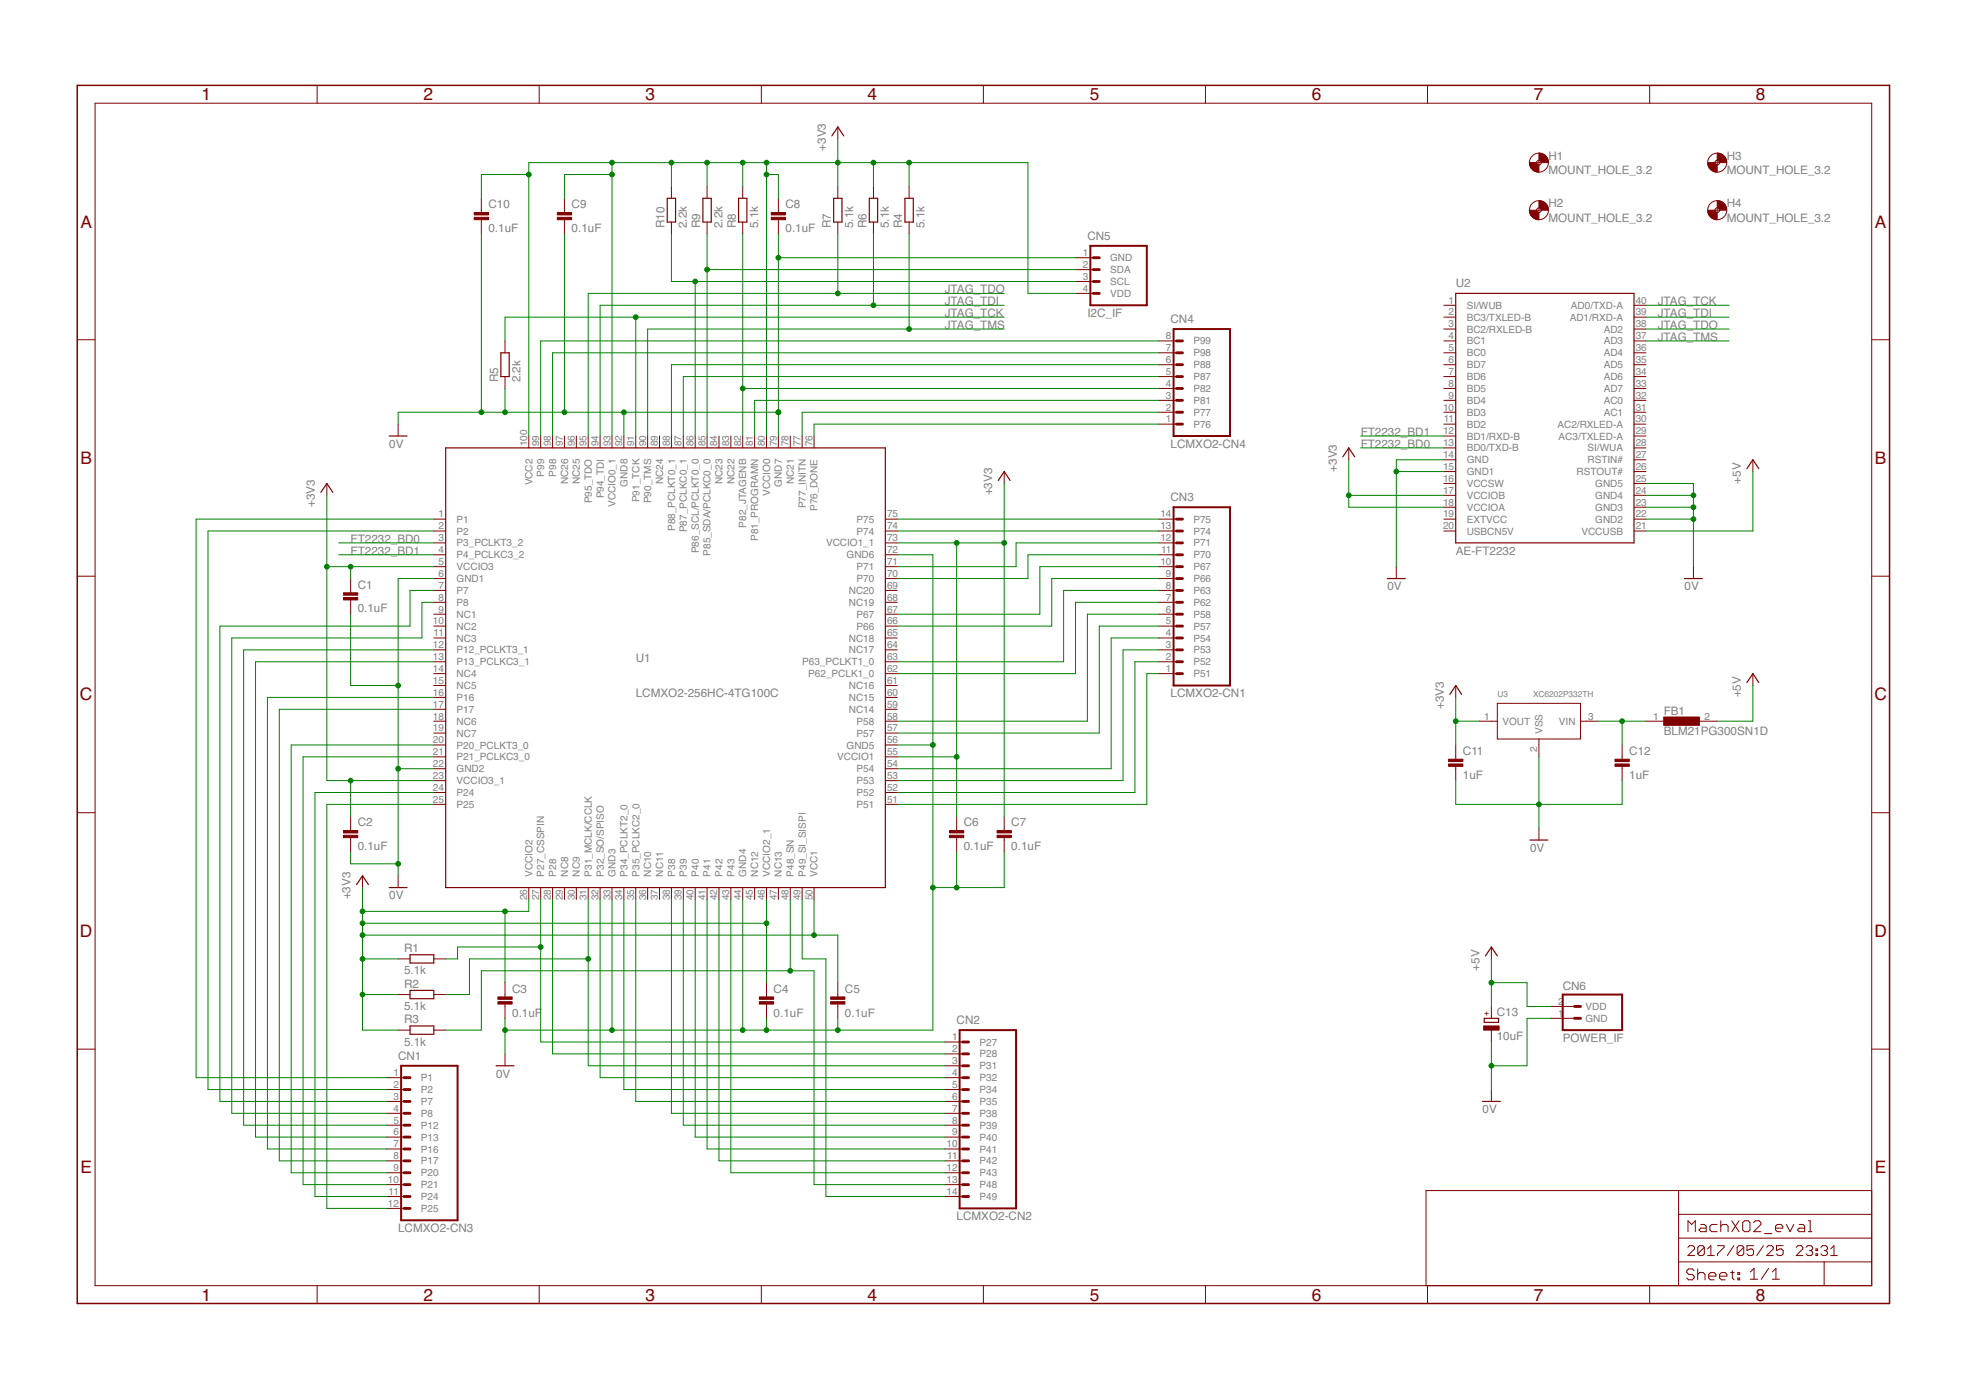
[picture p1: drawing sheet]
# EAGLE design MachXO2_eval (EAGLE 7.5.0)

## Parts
C1  0.1uF  CAP_100MIL  [CAP_100MIL]
C2  0.1uF  CAP_100MIL  [CAP_100MIL]
C3  0.1uF  CAP_100MIL  [CAP_100MIL]
C4  0.1uF  CAP_100MIL  [CAP_100MIL]
C5  0.1uF  CAP_100MIL  [CAP_100MIL]
C6  0.1uF  CAP_100MIL  [CAP_100MIL]
C7  0.1uF  CAP_100MIL  [CAP_100MIL]
C8  0.1uF  CAP_100MIL  [CAP_100MIL]
C9  0.1uF  CAP_100MIL  [CAP_100MIL]
C10  0.1uF  CAP_100MIL  [CAP_100MIL]
C11  1uF  CAP_200MIL  [CAP_200MIL]
C12  1uF  CAP_200MIL  [CAP_200MIL]
C13  10uF  ELECAP_200MIL  [ELECAP_200MIL]
CN1  LCMXO2-CN3  [LCMXO2-CN-3]
CN2  LCMXO2-CN2  [LCMXO2-CN-2]
CN3  LCMXO2-CN1  [LCMXO2-CN-1]
CN4  LCMXO2-CN4  [LCMXO2-CN-4]
CN5  I2C_IF  [I2C_IF_4PIN]
CN6  POWER_IF  [HEADER_2PIN_POWER_IF]
FB1  BLM21PG300SN1D  [SMD_2012]
H1  MOUNT_HOLE_3.2  [3,2]
H2  MOUNT_HOLE_3.2  [3,2]
H3  MOUNT_HOLE_3.2  [3,2]
H4  MOUNT_HOLE_3.2  [3,2]
R1  5.1k  RESISTOR_200MIL  [RESISTOR_0204_200MIL]
R2  5.1k  RESISTOR_200MIL  [RESISTOR_0204_200MIL]
R3  5.1k  RESISTOR_200MIL  [RESISTOR_0204_200MIL]
R4  5.1k  RESISTOR_200MIL  [RESISTOR_0204_200MIL]
R5  2.2k  RESISTOR_200MIL  [RESISTOR_0204_200MIL]
R6  5.1k  RESISTOR_200MIL  [RESISTOR_0204_200MIL]
R7  5.1k  RESISTOR_200MIL  [RESISTOR_0204_200MIL]
R8  5.1k  RESISTOR_200MIL  [RESISTOR_0204_200MIL]
R9  2.2k  RESISTOR_200MIL  [RESISTOR_0204_200MIL]
R10  2.2k  RESISTOR_200MIL  [RESISTOR_0204_200MIL]
U1  LCMXO2-256HC-4TG100C  [QFP100-0.5MMPITCH]
U2  AE-FT2232  [DIL40]
U3  XC6202P332TH  [TO92-LINE]

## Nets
0V: C1.2 C2.2 C3.2 C4.2 C5.2 C6.2 C7.2 C8.2 C9.2 C10.2 C11.2 C12.2 C13.- CN5.1(GND) CN6.1(GND) R5.1 U1.6(GND1) U1.22(GND2) U1.33(GND3) U1.44(GND4) U1.56(GND5) U1.72(GND6) U1.79(GND7) U1.92(GND8) U2.14(GND) U2.15(GND1) U2.22(GND2) U2.23(GND3) U2.24(GND4) U2.25(GND5) U3.2(VSS)
+3V3: C1.1 C2.1 C3.1 C4.1 C5.1 C6.1 C7.1 C8.1 C9.1 C10.1 C11.1 CN5.4(VDD) R1.1 R2.1 R3.1 R4.2 R6.2 R7.2 R8.2 R9.2 R10.2 U1.5(VCCIO3) U1.23(VCCIO3_1) U1.26(VCCIO2) U1.46(VCCIO2_1) U1.50(VCC1) U1.55(VCCIO1) U1.73(VCCIO1_1) U1.80(VCCIO0) U1.93(VCCIO0_1) U1.100(VCC2) U2.17(VCCIOB) U2.18(VCCIOA) U3.1(VOUT)
+5V: C13.+ CN6.2(VDD) FB1.2 U2.21(VCCUSB)
FT2232_BD0: U1.3(P3_PCLKT3_2) U2.13(BD0/TXD-B)
FT2232_BD1: U1.4(P4_PCLKC3_2) U2.12(BD1/RXD-B)
I2C_SCL: CN5.3(SCL) R10.1 U1.86(P86_SCL/PCLKT0_0)
JTAG_TCK: R5.2 U1.91(P91_TCK) U2.40(AD0/TXD-A)
JTAG_TDI: R6.1 U1.94(P94_TDI) U2.39(AD1/RXD-A)
JTAG_TDO: R7.1 U1.95(P95_TDO) U2.38(AD2)
JTAG_TMS: R4.1 U1.90(P90_TMS) U2.37(AD3)
N$1: CN4.4(P82) R8.1 U1.82(P82_JTAGENB)
N$2: CN5.2(SDA) R9.1 U1.85(P85_SDA/PCLKC0_0)
N$3: CN2.1(P27) R1.2 U1.27(P27_CSSPIN)
N$4: CN3.4(P54) U1.54
N$5: CN3.3(P53) U1.53
N$6: CN3.10(P67) U1.67
N$7: CN3.9(P66) U1.66
N$8: CN2.3(P31) R2.2 U1.31(P31_MCLK/CCLK)
N$9: CN3.8(P63) U1.63(P63_PCLKT1_0)
N$10: CN2.13(P48) R3.2 U1.48(P48_SN)
N$11: CN3.5(P57) U1.57
N$12: CN3.6(P58) U1.58
N$13: CN3.7(P62) U1.62(P62_PCLK1_0)
N$14: CN2.14(P49) U1.49(P49_SI_SISPI)
N$15: CN3.2(P52) U1.52
N$16: CN3.1(P51) U1.51
N$17: CN2.12(P43) U1.43
N$18: CN2.11(P42) U1.42
N$19: CN2.10(P41) U1.41
N$20: CN2.9(P40) U1.40
N$21: CN2.8(P39) U1.39
N$22: CN2.7(P38) U1.38
N$23: CN3.13(P74) U1.74
N$24: CN2.6(P35) U1.35(P35_PCLKC2_0)
N$25: CN2.5(P34) U1.34(P34_PCLKT2_0)
N$26: CN2.4(P32) U1.32(P32_SO/SPISO)
N$27: CN2.2(P28) U1.28
N$28: CN3.11(P70) U1.70
N$29: CN3.12(P71) U1.71
N$30: CN3.14(P75) U1.75
N$31: CN4.1(P76) U1.76(P76_DONE)
N$32: CN4.2(P77) U1.77(P77_INITN)
N$33: C12.1 FB1.1 U3.3(VIN)
N$35: CN4.8(P99) U1.99
N$36: CN4.7(P98) U1.98
N$37: CN4.6(P88) U1.88(P88_PCLKT0_1)
N$38: CN4.5(P87) U1.87(P87_PCLKC0_1)
N$39: CN4.3(P81) U1.81(P81_PROGRAMN)
N$43: CN1.12(P25) U1.25
N$44: CN1.11(P24) U1.24
N$46: CN1.10(P21) U1.21(P21_PCLKC3_0)
N$47: CN1.9(P20) U1.20(P20_PCLKT3_0)
N$48: CN1.8(P17) U1.17
N$49: CN1.7(P16) U1.16
N$50: CN1.6(P13) U1.13(P13_PCLKC3_1)
N$51: CN1.5(P12) U1.12(P12_PCLKT3_1)
N$52: CN1.4(P8) U1.8
N$53: CN1.3(P7) U1.7
N$54: CN1.2 U1.2
N$55: CN1.1 U1.1
Unconnected: U1.9(NC1) U1.10(NC2) U1.11(NC3) U1.14(NC4) U1.15(NC5) U1.18(NC6) U1.19(NC7) U1.29(NC8) U1.30(NC9) U1.36(NC10) U1.37(NC11) U1.45(NC12) U1.47(NC13) U1.59(NC14) U1.60(NC15) U1.61(NC16) U1.64(NC17) U1.65(NC18) U1.68(NC19) U1.69(NC20) U1.78(NC21) U1.83(NC22) U1.84(NC23) U1.89(NC24) U1.96(NC25) U1.97(NC26) U2.1(SI/WUB) U2.2(BC3/TXLED-B) U2.3(BC2/RXLED-B) U2.4(BC1) U2.5(BC0) U2.6(BD7) U2.7(BD6) U2.8(BD5) U2.9(BD4) U2.10(BD3) U2.11(BD2) U2.16(VCCSW) U2.19(EXTVCC) U2.20(USBCN5V) U2.26(RSTOUT#) U2.27(RSTIN#) U2.28(SI/WUA) U2.29(AC3/TXLED-A) U2.30(AC2/RXLED-A) U2.31(AC1) U2.32(AC0) U2.33(AD7) U2.34(AD6) U2.35(AD5) U2.36(AD4)
